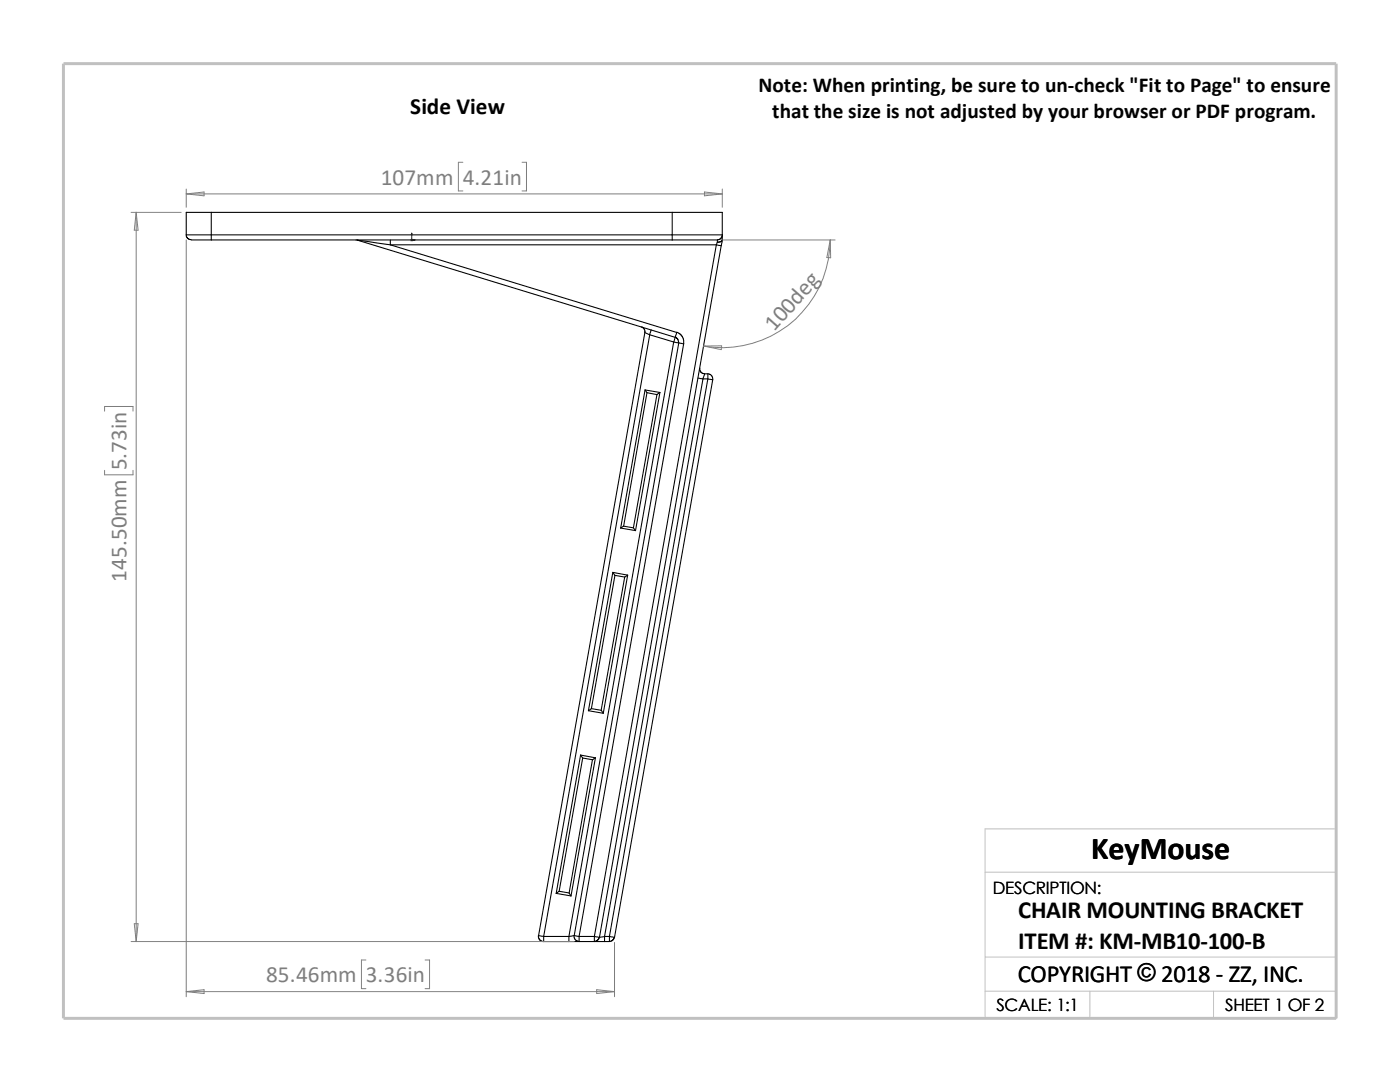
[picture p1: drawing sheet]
<svg xmlns="http://www.w3.org/2000/svg" width="279mm" height="216mm" viewBox="0 0 279 216" stroke-linecap="round" stroke-linejoin="round" font-family="sans-serif">
<path d="M196.6 174h70.1M196.6 197.8h70.1M196.6 191h70.1M217.5 197.8v5.4M242.2 197.8v5.4M26.8 203.2h239.9v-37.8h-70.1v37.8" fill="none" stroke="#c0c0c0" stroke-width=".2"/>
<path d="M12.7 12.7h254v190.5h-254z" fill="none" stroke="#c0c0c0" stroke-width=".59"/>
<g fill="none" stroke="#000" stroke-width=".21">
<path d="M37.2 46.9v.3l.3 .4 .6 .2M37.2 46.9h5M38.1 47.9h4.1M42.2 42.4h-5v4.5M42.2 47.9h92M42.2 46.9h92M42.2 42.4v4.5M42.2 42.4h92M42.2 46.9v1M71 47.9h.3M71.3 47.9l63.4 19.4M71.3 47.9l6.6 1"/>
<path d="M77.9 47.9v1M77.9 48.9l57.1 17.4-.3 1M77.9 48.9h65.1M134.2 47.9h9M134.2 46.9v1M134.2 46.9h9.9M134.2 42.4h9.9v4.5M134.2 42.4v4.5M143 48.9l.9 .1M143 48.9l-24.4 138M143.2 48.3l-.2 .6M143.2 47.9v.4"/>
<path d="M143.9 49l-24.3 138M144.1 46.9v.9M144.1 47.8v.2M144.1 48l-.2 1M144.1 47.8a.83 .83 0 0 1-.9 .5M144.1 48a.85 .85 0 0 1-.9 .3M144.2 46.9l-.4 .7-.6 .3M128 65.2l.6 .4 .1 .8M128.7 66.4l1 .4M128.7 66.4l-21.2 120.3M128.7 77.8l-4.8 27.6M128.7 77.8l3 .5"/>
<path d="M128.7 77.8l.4 .6M129.1 78.4l-4.6 26.6M129.1 78.4l2 .3M129.7 66.8l4.8 1.4M129.7 66.8l-21.2 120.1M130 65.8l-.3 1M131.1 78.7l-4.7 26.6M131.7 78.3l-.6 .4M131.7 78.3l-4.9 27.6M134.5 68.2l1 .2M134.5 68.2l-21 118.7M134.7 67.3l.6 .3 .1 .8"/>
<path d="M134.7 67.3l-.2 .9M135 66.3l.7 .3 .5 .6 .2 .7v.7M135.5 68.4l.9 .2M135.5 68.4l-20.9 118.3M136.4 68.6l-20.8 118.3M139.3 75.4l1 .2M139.7 73.4l.1 .8 .4 .3 .4 .1M140.3 75.6l-19.7 111.3M140.3 75.6h1M140.6 74.6l-.3 1M140.6 74.6h.7M141.3 75.6l.9 .2"/>
<path d="M141.3 74.6l.5 .1 .3 .3 .1 .8M141.3 75.6l-19.7 111.3M141.3 74.6v1M142.2 75.8l-19.6 111.2-1-.1M122.3 114.2l-4.9 27.6M122.3 114.2l3 .6M122.3 114.2l.4 .6M122.7 114.8l-4.7 26.6M122.7 114.8l2 .3M123.9 105.4l2.9 .5M124.5 105l-.6 .4M124.5 105l1.9 .3"/>
<path d="M124.7 115.1l-4.7 26.6M125.3 114.8l-4.9 27.5M125.3 114.8l-.6 .3M126.4 105.3l.4 .6M115.9 150.7l.4 .6M115.9 150.7l2.9 .5M115.9 150.7l-4.9 27.6M116.3 151.3l1.9 .3M116.3 151.3l-4.7 26.5M117.4 141.8l3 .5M118 141.4l2 .3M118 141.4l-.6 .4"/>
<path d="M118.2 151.6l-4.6 26.6M118.8 151.2l-4.8 27.6M118.8 151.2l-.6 .4M120 141.7l.4 .6M111 178.3l3 .5M111.6 177.8l2 .4M111.6 177.8l-.6 .5M113.6 178.2l.4 .6M107.5 186.7l-.1 .3 .3 .5 .3 .3 .5 .1M107.5 186.7l1 .2M108.5 186.9h5M108.5 187.9h5"/>
<path d="M108.5 186.9v1M113.5 186.9v1M113.5 187.9h2.1M114.6 186.7l.1 .7 .3 .3 .6 .1M114.6 186.7l1 .2M114.6 186.7l-1.1 .2M115.6 186.9v1M115.6 186.9h3M115.6 187.9h3M118.6 186.9v1M118.6 186.9l1 .1M118.6 187.9h2"/>
<path d="M119.6 187l-.1 .4-.3 .3-.6 .2M120.6 186.9h1M120.6 187.9h1M120.6 186.9l-1 .1M120.6 186.9v1M121.6 186.9v1M122.6 187l-.1 .4-.3 .3-.6 .2"/>
</g>
<g fill="#00f" stroke="#00f" stroke-width=".2">
<path d="M82.5 47.8l.3 .1-.3 .1z"/>
<path d="M82.2 46.5l.1 .4h-.2z"/>
</g>
<path d="M82 47.9h.8M82 47.8l.3 .2M82.2 46.5v1.5M82.3 47.8l-.3 .2" fill="none" stroke="#00f" stroke-width=".2"/>
<g fill="none" stroke="#808080" stroke-width=".2">
<path d="M37.2 37.7v3.7M37.2 38.7h106.9M37.2 38.7l3.5-.4v.8zM92.4 32.4h-.9v5.7h.9M104.2 32.4h.9v5.7h-.9M140.6 38.3l3.5 .4-3.5 .4zM144.1 37.7v3.7M26.2 42.4h10M27.2 42.4l.4 3.5h-.8zM27.2 42.4v145.5M37.2 47.9v151M144.1 47.9h22.6"/>
<path d="M165.7 47.9a21.5 21.5 0 0 1-25.3 21.1M165.7 47.9l.1 3.5h-.8zM140.4 69h3.6l-.1 .8zM20.9 93.9v.8h5.6v-.8M20.9 82v-.9h5.6v.9M26.2 187.9h88.4M26.8 184.3h.8l-.4 3.6zM37.2 197.9l3.5-.4v.7zM37.2 197.9h85.4M73 191.6h-.9v5.7h.9M84.8 191.6h.9v5.7h-.9M119.1 197.5l3.5 .4-3.5 .3z"/>
<path d="M122.6 188v10.9"/>
</g>
<text font-size="6.4" x="217.8" y="171.4">KeyMouse</text>
<g font-size="4.9">
<text x="203.2" y="183.2">CHAIR MOUNTING BRACKET</text>
<text x="203.2" y="189.3">ITEM #: KM-MB10-100-B</text>
<text x="203.1" y="195.9">COPYRIGHT © 2018 - ZZ, INC.</text>
<text x="227" y="195.8">©</text>
</g>
<text font-size="4.6" x="81.9" y="22.7">Side View</text>
<g font-size="4.6" fill="#808080">
<text x="76" y="36.9">107mm</text>
<text x="92.4" y="36.9">4.21in</text>
<text x="154.5" y="66.3" transform="rotate(-48 154.5 66.3)">10 deg</text>
<text x="25.2" y="93.9" transform="rotate(-90 25.2 93.9)">5.73in</text>
<text x="25.2" y="116.1" transform="rotate(-90 25.2 116.1)">145.50mm</text>
<text x="53.1" y="196">85.46mm</text>
<text x="73" y="196">3.36in</text>
</g>
<g font-size="4.2">
<text x="151.4" y="18.3">Note: When printing, be sure to un-check &quot;Fit to Page&quot; to ensure</text>
<text x="154.1" y="23.5">that the size is not adjusted by your browser or PDF program.</text>
</g>
<g font-size="3.4">
<text x="198.2" y="178.5">DESCRIPTION:</text>
<text x="198.8" y="201.7">SCALE: 1:1</text>
<text x="244.5" y="201.7">SHEET 1 OF 2</text>
</g>
</svg>
